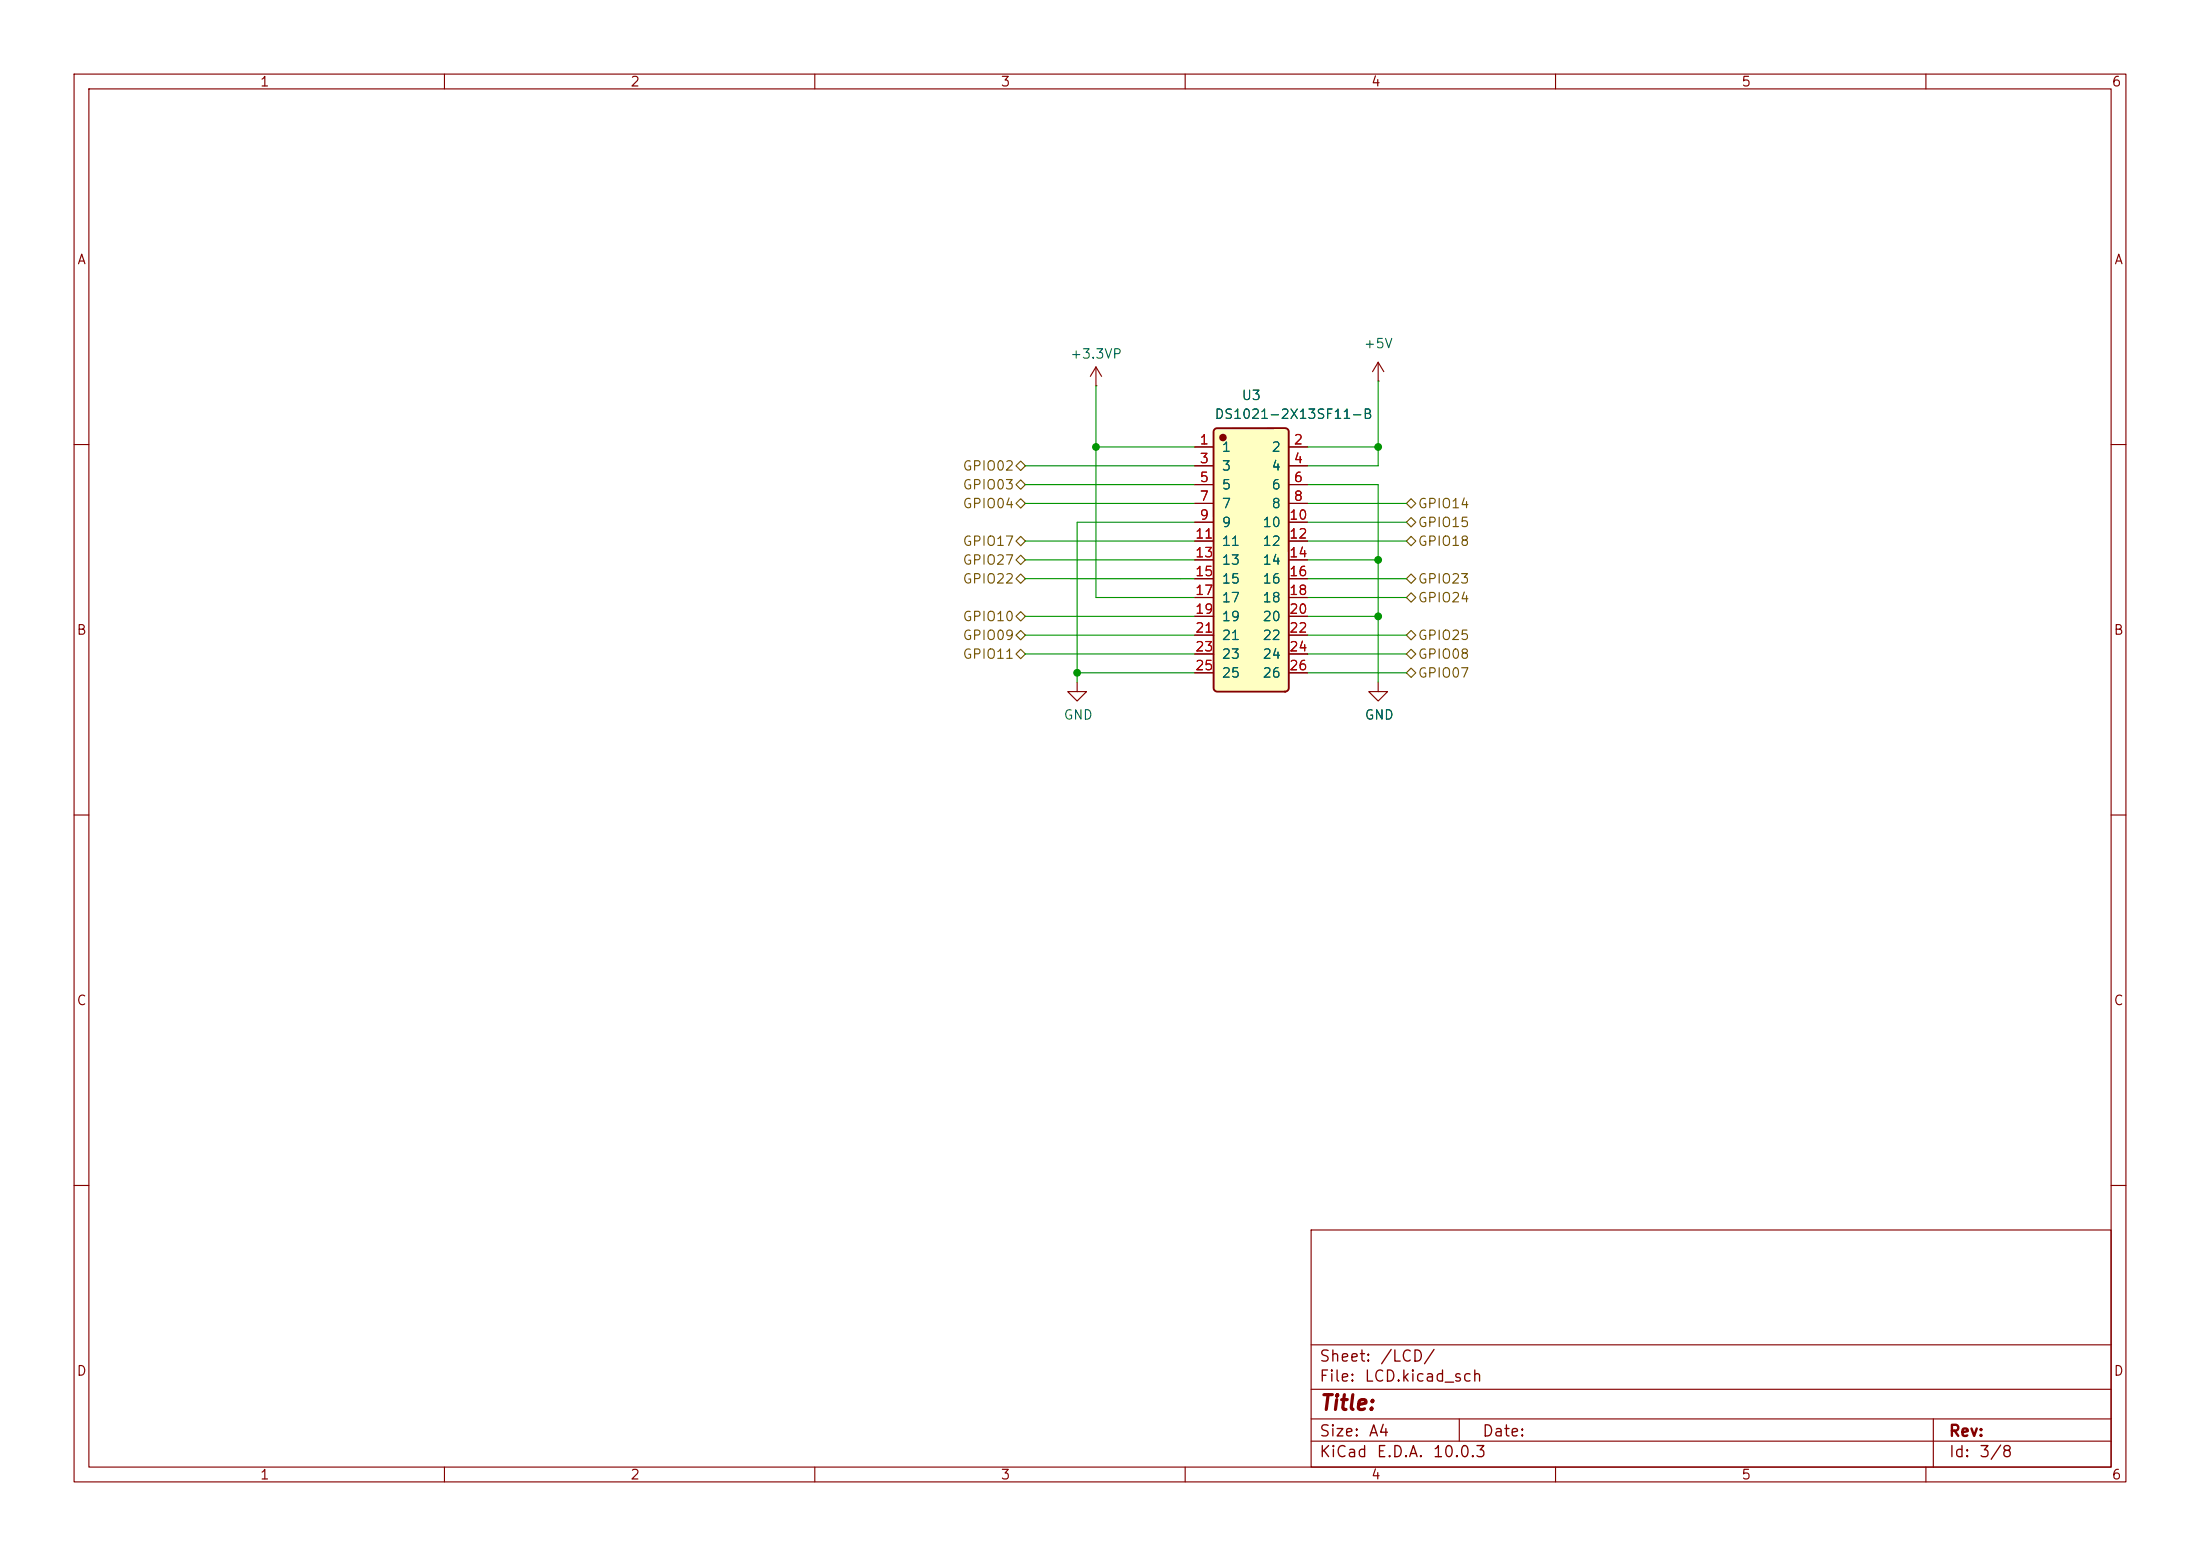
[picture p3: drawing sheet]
(kicad_sch
 (version 20260306)
 (generator "eeschema")
 (generator_version "10.0")
 (paper "A4")
 (lib_symbols
  (symbol "JLCImport:DS1021-2X13SF11-B"
   (pin_names
    (offset 1.016)) (exclude_from_sim no) (in_bom yes) (on_board yes)
   (in_pos_files yes)
   (duplicate_pin_numbers_are_jumpers no)
   (property "Reference" "U" (at 0 19.78 0) (show_name no) (do_not_autoplace no) (effects (font (size 1.27 1.27))))
   (property "Value" "DS1021-2X13SF11-B" (at 0 -19.78 0) (show_name no) (do_not_autoplace no) (effects (font (size 1.27 1.27))))
   (property "Footprint" "JLCImport:DS1021-2X13SF11-B" (at 0 0 0) (show_name no) (do_not_autoplace no) (hide yes) (effects (font (size 1.27 1.27))))
   (property "Datasheet" "https://wmsc.lcsc.com/wmsc/upload/file/pdf/v2/lcsc/2307211819_CONNFLY-Elec-DS1021-2x13SF11-B_C7430409.pdf" (at 0 0 0) (show_name no) (do_not_autoplace no) (hide yes) (effects (font (size 1.27 1.27))))
   (property "Description" "-40℃~+105℃ 2 2.54mm 2.54mm 250V 26P 2x13P 3A Black Copper alloy Gold Pin Header Through Hole Plugin,P=2.54mm Pin Headers ROHS" (at 0 0 0) (show_name no) (do_not_autoplace no) (hide yes) (effects (font (size 1.27 1.27))))
   (property "LCSC" "C7430409" (at 0 0 0) (show_name no) (do_not_autoplace no) (hide yes) (effects (font (size 1.27 1.27))))
   (property "Manufacturer" "CONNFLY Elec" (at 0 0 0) (show_name no) (do_not_autoplace no) (hide yes) (effects (font (size 1.27 1.27))))
   (property "Manufacturer Part" "DS1021-2x13SF11-B" (at 0 0 0) (show_name no) (do_not_autoplace no) (hide yes) (effects (font (size 1.27 1.27))))
   (symbol "DS1021-2X13SF11-B_0_1"
    (circle (center -3.81 16.51) (radius 0.381) (stroke (width 0.254) (type solid)) (fill (type outline)))
    (polyline (pts (xy 4.572 -17.78) (xy 4.6711 -17.7703) (xy 4.7664 -17.7414) (xy 4.8542 -17.6944) (xy 4.9312 -17.6312) (xy 4.9944 -17.5543) (xy 5.0413 -17.4664) (xy 5.0702 -17.3711) (xy 5.08 -17.272) (xy 5.0702 17.3711) (xy 5.0413 17.4664) (xy 4.9944 17.5543) (xy 4.9312 17.6312) (xy 4.8542 17.6944) (xy 4.7664 17.7414) (xy 4.6711 17.7703) (xy 4.572 17.78) (xy -4.6711 17.7703) (xy -4.7664 17.7414) (xy -4.8542 17.6944) (xy -4.9312 17.6312) (xy -4.9944 17.5543) (xy -5.0413 17.4664) (xy -5.0702 17.3711) (xy -5.08 17.272) (xy -5.0702 -17.3711) (xy -5.0413 -17.4664) (xy -4.9944 -17.5543) (xy -4.9312 -17.6312) (xy -4.8542 -17.6944) (xy -4.7664 -17.7414) (xy -4.6711 -17.7703) (xy -4.572 -17.78) (xy 4.572 -17.78)) (stroke (width 0.254) (type solid)) (fill (type background)))
    (pin unspecified line (at -7.62 15.24 0) (length 2.54) (name "1" (effects (font (size 1.27 1.27)))) (number "1" (effects (font (size 1.27 1.27)))))
    (pin unspecified line (at 7.62 15.24 180) (length 2.54) (name "2" (effects (font (size 1.27 1.27)))) (number "2" (effects (font (size 1.27 1.27)))))
    (pin unspecified line (at -7.62 12.7 0) (length 2.54) (name "3" (effects (font (size 1.27 1.27)))) (number "3" (effects (font (size 1.27 1.27)))))
    (pin unspecified line (at 7.62 12.7 180) (length 2.54) (name "4" (effects (font (size 1.27 1.27)))) (number "4" (effects (font (size 1.27 1.27)))))
    (pin unspecified line (at -7.62 10.16 0) (length 2.54) (name "5" (effects (font (size 1.27 1.27)))) (number "5" (effects (font (size 1.27 1.27)))))
    (pin unspecified line (at 7.62 10.16 180) (length 2.54) (name "6" (effects (font (size 1.27 1.27)))) (number "6" (effects (font (size 1.27 1.27)))))
    (pin unspecified line (at -7.62 7.62 0) (length 2.54) (name "7" (effects (font (size 1.27 1.27)))) (number "7" (effects (font (size 1.27 1.27)))))
    (pin unspecified line (at 7.62 7.62 180) (length 2.54) (name "8" (effects (font (size 1.27 1.27)))) (number "8" (effects (font (size 1.27 1.27)))))
    (pin unspecified line (at -7.62 5.08 0) (length 2.54) (name "9" (effects (font (size 1.27 1.27)))) (number "9" (effects (font (size 1.27 1.27)))))
    (pin unspecified line (at 7.62 5.08 180) (length 2.54) (name "10" (effects (font (size 1.27 1.27)))) (number "10" (effects (font (size 1.27 1.27)))))
    (pin unspecified line (at -7.62 2.54 0) (length 2.54) (name "11" (effects (font (size 1.27 1.27)))) (number "11" (effects (font (size 1.27 1.27)))))
    (pin unspecified line (at 7.62 2.54 180) (length 2.54) (name "12" (effects (font (size 1.27 1.27)))) (number "12" (effects (font (size 1.27 1.27)))))
    (pin unspecified line (at -7.62 0 0) (length 2.54) (name "13" (effects (font (size 1.27 1.27)))) (number "13" (effects (font (size 1.27 1.27)))))
    (pin unspecified line (at 7.62 0 180) (length 2.54) (name "14" (effects (font (size 1.27 1.27)))) (number "14" (effects (font (size 1.27 1.27)))))
    (pin unspecified line (at -7.62 -2.54 0) (length 2.54) (name "15" (effects (font (size 1.27 1.27)))) (number "15" (effects (font (size 1.27 1.27)))))
    (pin unspecified line (at 7.62 -2.54 180) (length 2.54) (name "16" (effects (font (size 1.27 1.27)))) (number "16" (effects (font (size 1.27 1.27)))))
    (pin unspecified line (at -7.62 -5.08 0) (length 2.54) (name "17" (effects (font (size 1.27 1.27)))) (number "17" (effects (font (size 1.27 1.27)))))
    (pin unspecified line (at 7.62 -5.08 180) (length 2.54) (name "18" (effects (font (size 1.27 1.27)))) (number "18" (effects (font (size 1.27 1.27)))))
    (pin unspecified line (at -7.62 -7.62 0) (length 2.54) (name "19" (effects (font (size 1.27 1.27)))) (number "19" (effects (font (size 1.27 1.27)))))
    (pin unspecified line (at 7.62 -7.62 180) (length 2.54) (name "20" (effects (font (size 1.27 1.27)))) (number "20" (effects (font (size 1.27 1.27)))))
    (pin unspecified line (at -7.62 -10.16 0) (length 2.54) (name "21" (effects (font (size 1.27 1.27)))) (number "21" (effects (font (size 1.27 1.27)))))
    (pin unspecified line (at 7.62 -10.16 180) (length 2.54) (name "22" (effects (font (size 1.27 1.27)))) (number "22" (effects (font (size 1.27 1.27)))))
    (pin unspecified line (at -7.62 -12.7 0) (length 2.54) (name "23" (effects (font (size 1.27 1.27)))) (number "23" (effects (font (size 1.27 1.27)))))
    (pin unspecified line (at 7.62 -12.7 180) (length 2.54) (name "24" (effects (font (size 1.27 1.27)))) (number "24" (effects (font (size 1.27 1.27)))))
    (pin unspecified line (at -7.62 -15.24 0) (length 2.54) (name "25" (effects (font (size 1.27 1.27)))) (number "25" (effects (font (size 1.27 1.27)))))
    (pin unspecified line (at 7.62 -15.24 180) (length 2.54) (name "26" (effects (font (size 1.27 1.27)))) (number "26" (effects (font (size 1.27 1.27))))))
   (embedded_fonts no))
  (symbol "power:+3.3VP"
   (power global)
   (pin_numbers (hide yes))
   (pin_names
    (offset 0) (hide yes)) (exclude_from_sim no) (in_bom yes) (on_board yes)
   (in_pos_files yes)
   (duplicate_pin_numbers_are_jumpers no)
   (property "Reference" "#PWR" (at 3.81 -1.27 0) (show_name no) (do_not_autoplace no) (hide yes) (effects (font (size 1.27 1.27))))
   (property "Value" "+3.3VP" (at 0 3.556 0) (show_name no) (do_not_autoplace no) (effects (font (size 1.27 1.27))))
   (property "Footprint" "" (at 0 0 0) (show_name no) (do_not_autoplace no) (hide yes) (effects (font (size 1.27 1.27))))
   (property "Datasheet" "" (at 0 0 0) (show_name no) (do_not_autoplace no) (hide yes) (effects (font (size 1.27 1.27))))
   (property "Description" "Power symbol creates a global label with name \"+3.3VP\"" (at 0 0 0) (show_name no) (do_not_autoplace no) (hide yes) (effects (font (size 1.27 1.27))))
   (symbol "+3.3VP_0_0"
    (pin power_in line (at 0 0 90) (length 0) (name "" (effects (font (size 1.27 1.27)))) (number "1" (effects (font (size 1.27 1.27))))))
   (symbol "+3.3VP_0_1"
    (polyline (pts (xy -0.762 1.27) (xy 0 2.54)) (stroke (width 0) (type default)) (fill (type none)))
    (polyline (pts (xy 0 2.54) (xy 0.762 1.27)) (stroke (width 0) (type default)) (fill (type none)))
    (polyline (pts (xy 0 0) (xy 0 2.54)) (stroke (width 0) (type default)) (fill (type none))))
   (embedded_fonts no))
  (symbol "power:+5V"
   (power global)
   (pin_numbers (hide yes))
   (pin_names
    (offset 0) (hide yes)) (exclude_from_sim no) (in_bom yes) (on_board yes)
   (in_pos_files yes)
   (duplicate_pin_numbers_are_jumpers no)
   (property "Reference" "#PWR" (at 0 -3.81 0) (show_name no) (do_not_autoplace no) (hide yes) (effects (font (size 1.27 1.27))))
   (property "Value" "+5V" (at 0 3.556 0) (show_name no) (do_not_autoplace no) (effects (font (size 1.27 1.27))))
   (property "Footprint" "" (at 0 0 0) (show_name no) (do_not_autoplace no) (hide yes) (effects (font (size 1.27 1.27))))
   (property "Datasheet" "" (at 0 0 0) (show_name no) (do_not_autoplace no) (hide yes) (effects (font (size 1.27 1.27))))
   (property "Description" "Power symbol creates a global label with name \"+5V\"" (at 0 0 0) (show_name no) (do_not_autoplace no) (hide yes) (effects (font (size 1.27 1.27))))
   (symbol "+5V_0_1"
    (polyline (pts (xy -0.762 1.27) (xy 0 2.54)) (stroke (width 0) (type default)) (fill (type none)))
    (polyline (pts (xy 0 2.54) (xy 0.762 1.27)) (stroke (width 0) (type default)) (fill (type none)))
    (polyline (pts (xy 0 0) (xy 0 2.54)) (stroke (width 0) (type default)) (fill (type none))))
   (symbol "+5V_1_1"
    (pin power_in line (at 0 0 90) (length 0) (name "" (effects (font (size 1.27 1.27)))) (number "1" (effects (font (size 1.27 1.27))))))
   (embedded_fonts no))
  (symbol "power:GND"
   (power global)
   (pin_names
    (offset 0)) (exclude_from_sim no) (in_bom yes) (on_board yes)
   (in_pos_files yes)
   (duplicate_pin_numbers_are_jumpers no)
   (property "Reference" "#PWR" (at 0 -6.35 0) (show_name no) (do_not_autoplace no) (hide yes) (effects (font (size 1.27 1.27))))
   (property "Value" "GND" (at 0 -3.81 0) (show_name no) (do_not_autoplace no) (effects (font (size 1.27 1.27))))
   (property "Footprint" "" (at 0 0 0) (show_name no) (do_not_autoplace no) (hide yes) (effects (font (size 1.27 1.27))))
   (property "Datasheet" "" (at 0 0 0) (show_name no) (do_not_autoplace no) (hide yes) (effects (font (size 1.27 1.27))))
   (property "Description" "Power symbol creates a global label with name \"GND\" , ground" (at 0 0 0) (show_name no) (do_not_autoplace no) (hide yes) (effects (font (size 1.27 1.27))))
   (symbol "GND_0_1"
    (polyline (pts (xy 0 0) (xy 0 -1.27) (xy 1.27 -1.27) (xy 0 -2.54) (xy -1.27 -1.27) (xy 0 -1.27)) (stroke (width 0) (type default)) (fill (type none))))
   (symbol "GND_1_1"
    (pin power_in line (at 0 0 270) (length 0) (hide yes) (name "GND" (effects (font (size 1.27 1.27)))) (number "1" (effects (font (size 1.27 1.27))))))
   (embedded_fonts no)))
 (junction
  (at 186.055 75.565)
  (diameter 0)
  (color 0 0 0 0))
 (junction
  (at 186.055 60.325)
  (diameter 0)
  (color 0 0 0 0))
 (junction
  (at 145.415 90.805)
  (diameter 0)
  (color 0 0 0 0))
 (junction
  (at 186.055 83.185)
  (diameter 0)
  (color 0 0 0 0))
 (junction
  (at 147.955 60.325)
  (diameter 0)
  (color 0 0 0 0))
 (wire
  (pts (xy 176.53 83.185) (xy 186.055 83.185))
  (stroke (width 0) (type default)))
 (wire
  (pts (xy 138.43 73.025) (xy 161.29 73.025))
  (stroke (width 0) (type default)))
 (wire
  (pts (xy 138.43 67.945) (xy 161.29 67.945))
  (stroke (width 0) (type default)))
 (wire
  (pts (xy 138.43 78.1015) (xy 159.385 78.105))
  (stroke (width 0) (type default)))
 (wire
  (pts (xy 186.055 75.565) (xy 186.055 83.185))
  (stroke (width 0) (type default)))
 (wire
  (pts (xy 138.43 65.405) (xy 161.29 65.405))
  (stroke (width 0) (type default)))
 (wire
  (pts (xy 147.955 80.645) (xy 161.29 80.645))
  (stroke (width 0) (type default)))
 (wire
  (pts (xy 176.53 78.105) (xy 189.865 78.105))
  (stroke (width 0) (type default)))
 (wire
  (pts (xy 145.415 90.805) (xy 145.415 92.075))
  (stroke (width 0) (type default)))
 (wire
  (pts (xy 176.53 75.565) (xy 186.055 75.565))
  (stroke (width 0) (type default)))
 (wire
  (pts (xy 176.53 62.865) (xy 186.055 62.865))
  (stroke (width 0) (type default)))
 (wire
  (pts (xy 145.415 90.805) (xy 161.29 90.805))
  (stroke (width 0) (type default)))
 (wire
  (pts (xy 138.43 85.725) (xy 161.29 85.725))
  (stroke (width 0) (type default)))
 (wire
  (pts (xy 186.055 65.405) (xy 186.055 75.565))
  (stroke (width 0) (type default)))
 (wire
  (pts (xy 176.53 70.485) (xy 189.865 70.485))
  (stroke (width 0) (type default)))
 (wire
  (pts (xy 138.43 62.865) (xy 161.29 62.865))
  (stroke (width 0) (type default)))
 (wire
  (pts (xy 186.055 83.185) (xy 186.055 92.075))
  (stroke (width 0) (type default)))
 (wire
  (pts (xy 176.53 60.325) (xy 186.055 60.325))
  (stroke (width 0) (type default)))
 (wire
  (pts (xy 159.385 78.105) (xy 161.29 78.105))
  (stroke (width 0) (type default)))
 (wire
  (pts (xy 138.43 83.185) (xy 161.29 83.185))
  (stroke (width 0) (type default)))
 (wire
  (pts (xy 176.53 67.945) (xy 189.865 67.945))
  (stroke (width 0) (type default)))
 (wire
  (pts (xy 176.53 73.025) (xy 189.865 73.025))
  (stroke (width 0) (type default)))
 (wire
  (pts (xy 138.43 88.265) (xy 161.29 88.265))
  (stroke (width 0) (type default)))
 (wire
  (pts (xy 176.53 88.265) (xy 189.865 88.265))
  (stroke (width 0) (type default)))
 (wire
  (pts (xy 176.53 85.725) (xy 189.865 85.725))
  (stroke (width 0) (type default)))
 (wire
  (pts (xy 186.055 60.325) (xy 186.055 62.865))
  (stroke (width 0) (type default)))
 (wire
  (pts (xy 138.43 75.565) (xy 161.29 75.565))
  (stroke (width 0) (type default)))
 (wire
  (pts (xy 138.43 78.105) (xy 138.43 78.1015))
  (stroke (width 0) (type default)))
 (wire
  (pts (xy 147.955 60.325) (xy 147.955 80.645))
  (stroke (width 0) (type default)))
 (wire
  (pts (xy 147.955 60.325) (xy 161.29 60.325))
  (stroke (width 0) (type default)))
 (wire
  (pts (xy 176.53 80.645) (xy 189.865 80.645))
  (stroke (width 0) (type default)))
 (wire
  (pts (xy 147.955 52.07) (xy 147.955 60.325))
  (stroke (width 0) (type default)))
 (wire
  (pts (xy 186.055 51.435) (xy 186.055 60.325))
  (stroke (width 0) (type default)))
 (wire
  (pts (xy 145.415 70.485) (xy 161.29 70.485))
  (stroke (width 0) (type default)))
 (wire
  (pts (xy 145.415 70.485) (xy 145.415 90.805))
  (stroke (width 0) (type default)))
 (wire
  (pts (xy 176.53 90.805) (xy 189.865 90.805))
  (stroke (width 0) (type default)))
 (wire
  (pts (xy 176.53 65.405) (xy 186.055 65.405))
  (stroke (width 0) (type default)))
 (hierarchical_label "GPIO17"
  (shape bidirectional)
  (at 138.43 73.025 180)
  (effects (font (size 1.27 1.27)) (justify right)))
 (hierarchical_label "GPIO08"
  (shape bidirectional)
  (at 189.865 88.265 0)
  (effects (font (size 1.27 1.27)) (justify left)))
 (hierarchical_label "GPIO18"
  (shape bidirectional)
  (at 189.865 73.025 0)
  (effects (font (size 1.27 1.27)) (justify left)))
 (hierarchical_label "GPIO24"
  (shape bidirectional)
  (at 189.865 80.645 0)
  (effects (font (size 1.27 1.27)) (justify left)))
 (hierarchical_label "GPIO09"
  (shape bidirectional)
  (at 138.43 85.725 180)
  (effects (font (size 1.27 1.27)) (justify right)))
 (hierarchical_label "GPIO15"
  (shape bidirectional)
  (at 189.865 70.485 0)
  (effects (font (size 1.27 1.27)) (justify left)))
 (hierarchical_label "GPIO22"
  (shape bidirectional)
  (at 138.43 78.105 180)
  (effects (font (size 1.27 1.27)) (justify right)))
 (hierarchical_label "GPIO04"
  (shape bidirectional)
  (at 138.43 67.945 180)
  (effects (font (size 1.27 1.27)) (justify right)))
 (hierarchical_label "GPIO25"
  (shape bidirectional)
  (at 189.865 85.725 0)
  (effects (font (size 1.27 1.27)) (justify left)))
 (hierarchical_label "GPIO02"
  (shape bidirectional)
  (at 138.43 62.865 180)
  (effects (font (size 1.27 1.27)) (justify right)))
 (hierarchical_label "GPIO11"
  (shape bidirectional)
  (at 138.43 88.265 180)
  (effects (font (size 1.27 1.27)) (justify right)))
 (hierarchical_label "GPIO03"
  (shape bidirectional)
  (at 138.43 65.405 180)
  (effects (font (size 1.27 1.27)) (justify right)))
 (hierarchical_label "GPIO07"
  (shape bidirectional)
  (at 189.865 90.805 0)
  (effects (font (size 1.27 1.27)) (justify left)))
 (hierarchical_label "GPIO10"
  (shape bidirectional)
  (at 138.43 83.185 180)
  (effects (font (size 1.27 1.27)) (justify right)))
 (hierarchical_label "GPIO23"
  (shape bidirectional)
  (at 189.865 78.105 0)
  (effects (font (size 1.27 1.27)) (justify left)))
 (hierarchical_label "GPIO27"
  (shape bidirectional)
  (at 138.43 75.565 180)
  (effects (font (size 1.27 1.27)) (justify right)))
 (hierarchical_label "GPIO14"
  (shape bidirectional)
  (at 189.865 67.945 0)
  (effects (font (size 1.27 1.27)) (justify left)))
 (symbol
  (lib_id "power:GND")
  (at 186.055 92.075 0)
  (unit 1)
  (body_style 1)
  (exclude_from_sim no)
  (in_bom yes)
  (on_board yes)
  (in_pos_files yes)
  (dnp no)
  (property "Reference" "#PWR09" (at 186.055 98.425 0) (hide yes) (show_name no) (do_not_autoplace no) (effects (font (size 1.27 1.27))))
  (property "Value" "GND" (at 186.182 96.4692 0) (show_name no) (do_not_autoplace no) (effects (font (size 1.27 1.27))))
  (property "Footprint" "" (at 186.055 92.075 0) (hide yes) (show_name no) (do_not_autoplace no) (effects (font (size 1.27 1.27))))
  (property "Datasheet" "" (at 186.055 92.075 0) (hide yes) (show_name no) (do_not_autoplace no) (effects (font (size 1.27 1.27))))
  (property "Description" "" (at 186.055 92.075 0) (hide yes) (show_name no) (do_not_autoplace no) (effects (font (size 1.27 1.27))))
  (pin "1"))
 (symbol
  (lib_id "JLCImport:DS1021-2X13SF11-B")
  (at 168.91 75.565 0)
  (unit 1)
  (body_style 1)
  (exclude_from_sim no)
  (in_bom yes)
  (on_board yes)
  (in_pos_files yes)
  (dnp no)
  (property "Reference" "U3" (at 168.91 53.34 0) (show_name no) (do_not_autoplace no) (effects (font (size 1.27 1.27))))
  (property "Value" "DS1021-2X13SF11-B" (at 174.625 55.88 0) (show_name no) (do_not_autoplace no) (effects (font (size 1.27 1.27))))
  (property "Footprint" "JLCImport:DS1021-2X13SF11-B" (at 168.91 75.565 0) (hide yes) (show_name no) (do_not_autoplace no) (effects (font (size 1.27 1.27))))
  (property "Datasheet" "https://wmsc.lcsc.com/wmsc/upload/file/pdf/v2/lcsc/2307211819_CONNFLY-Elec-DS1021-2x13SF11-B_C7430409.pdf" (at 168.91 75.565 0) (hide yes) (show_name no) (do_not_autoplace no) (effects (font (size 1.27 1.27))))
  (property "Description" "-40℃~+105℃ 2 2.54mm 2.54mm 250V 26P 2x13P 3A Black Copper alloy Gold Pin Header Through Hole Plugin,P=2.54mm Pin Headers ROHS" (at 168.91 75.565 0) (hide yes) (show_name no) (do_not_autoplace no) (effects (font (size 1.27 1.27))))
  (property "LCSC" "C7430409" (at 168.91 75.565 0) (hide yes) (show_name no) (do_not_autoplace no) (effects (font (size 1.27 1.27))))
  (property "Manufacturer" "CONNFLY Elec" (at 168.91 75.565 0) (hide yes) (show_name no) (do_not_autoplace no) (effects (font (size 1.27 1.27))))
  (property "Manufacturer Part" "DS1021-2x13SF11-B" (at 168.91 75.565 0) (hide yes) (show_name no) (do_not_autoplace no) (effects (font (size 1.27 1.27))))
  (pin "12")
  (pin "5")
  (pin "18")
  (pin "13")
  (pin "21")
  (pin "23")
  (pin "3")
  (pin "24")
  (pin "2")
  (pin "16")
  (pin "4")
  (pin "9")
  (pin "19")
  (pin "20")
  (pin "22")
  (pin "15")
  (pin "14")
  (pin "26")
  (pin "10")
  (pin "6")
  (pin "11")
  (pin "1")
  (pin "8")
  (pin "17")
  (pin "7")
  (pin "25"))
 (symbol
  (lib_id "power:+5V")
  (at 186.055 51.435 0)
  (unit 1)
  (body_style 1)
  (exclude_from_sim no)
  (in_bom yes)
  (on_board yes)
  (in_pos_files yes)
  (dnp no)
  (fields_autoplaced yes)
  (property "Reference" "#PWR08" (at 186.055 55.245 0) (hide yes) (show_name no) (do_not_autoplace no) (effects (font (size 1.27 1.27))))
  (property "Value" "+5V" (at 186.055 46.355 0) (show_name no) (do_not_autoplace no) (effects (font (size 1.27 1.27))))
  (property "Footprint" "" (at 186.055 51.435 0) (hide yes) (show_name no) (do_not_autoplace no) (effects (font (size 1.27 1.27))))
  (property "Datasheet" "" (at 186.055 51.435 0) (hide yes) (show_name no) (do_not_autoplace no) (effects (font (size 1.27 1.27))))
  (property "Description" "Power symbol creates a global label with name \"+5V\"" (at 186.055 51.435 0) (hide yes) (show_name no) (do_not_autoplace no) (effects (font (size 1.27 1.27))))
  (pin "1"))
 (symbol
  (lib_id "power:+3.3VP")
  (at 147.955 52.07 0)
  (unit 1)
  (body_style 1)
  (exclude_from_sim no)
  (in_bom yes)
  (on_board yes)
  (in_pos_files yes)
  (dnp no)
  (fields_autoplaced yes)
  (property "Reference" "#PWR07" (at 151.765 53.34 0) (hide yes) (show_name no) (do_not_autoplace no) (effects (font (size 1.27 1.27))))
  (property "Value" "+3.3VP" (at 147.955 47.752 0) (show_name no) (do_not_autoplace no) (effects (font (size 1.27 1.27))))
  (property "Footprint" "" (at 147.955 52.07 0) (hide yes) (show_name no) (do_not_autoplace no) (effects (font (size 1.27 1.27))))
  (property "Datasheet" "" (at 147.955 52.07 0) (hide yes) (show_name no) (do_not_autoplace no) (effects (font (size 1.27 1.27))))
  (property "Description" "Power symbol creates a global label with name \"+3.3VP\"" (at 147.955 52.07 0) (hide yes) (show_name no) (do_not_autoplace no) (effects (font (size 1.27 1.27))))
  (pin "1"))
 (symbol
  (lib_id "power:GND")
  (at 145.415 92.075 0)
  (unit 1)
  (body_style 1)
  (exclude_from_sim no)
  (in_bom yes)
  (on_board yes)
  (in_pos_files yes)
  (dnp no)
  (property "Reference" "#PWR06" (at 145.415 98.425 0) (hide yes) (show_name no) (do_not_autoplace no) (effects (font (size 1.27 1.27))))
  (property "Value" "GND" (at 145.542 96.4692 0) (show_name no) (do_not_autoplace no) (effects (font (size 1.27 1.27))))
  (property "Footprint" "" (at 145.415 92.075 0) (hide yes) (show_name no) (do_not_autoplace no) (effects (font (size 1.27 1.27))))
  (property "Datasheet" "" (at 145.415 92.075 0) (hide yes) (show_name no) (do_not_autoplace no) (effects (font (size 1.27 1.27))))
  (property "Description" "" (at 145.415 92.075 0) (hide yes) (show_name no) (do_not_autoplace no) (effects (font (size 1.27 1.27))))
  (pin "1")))
